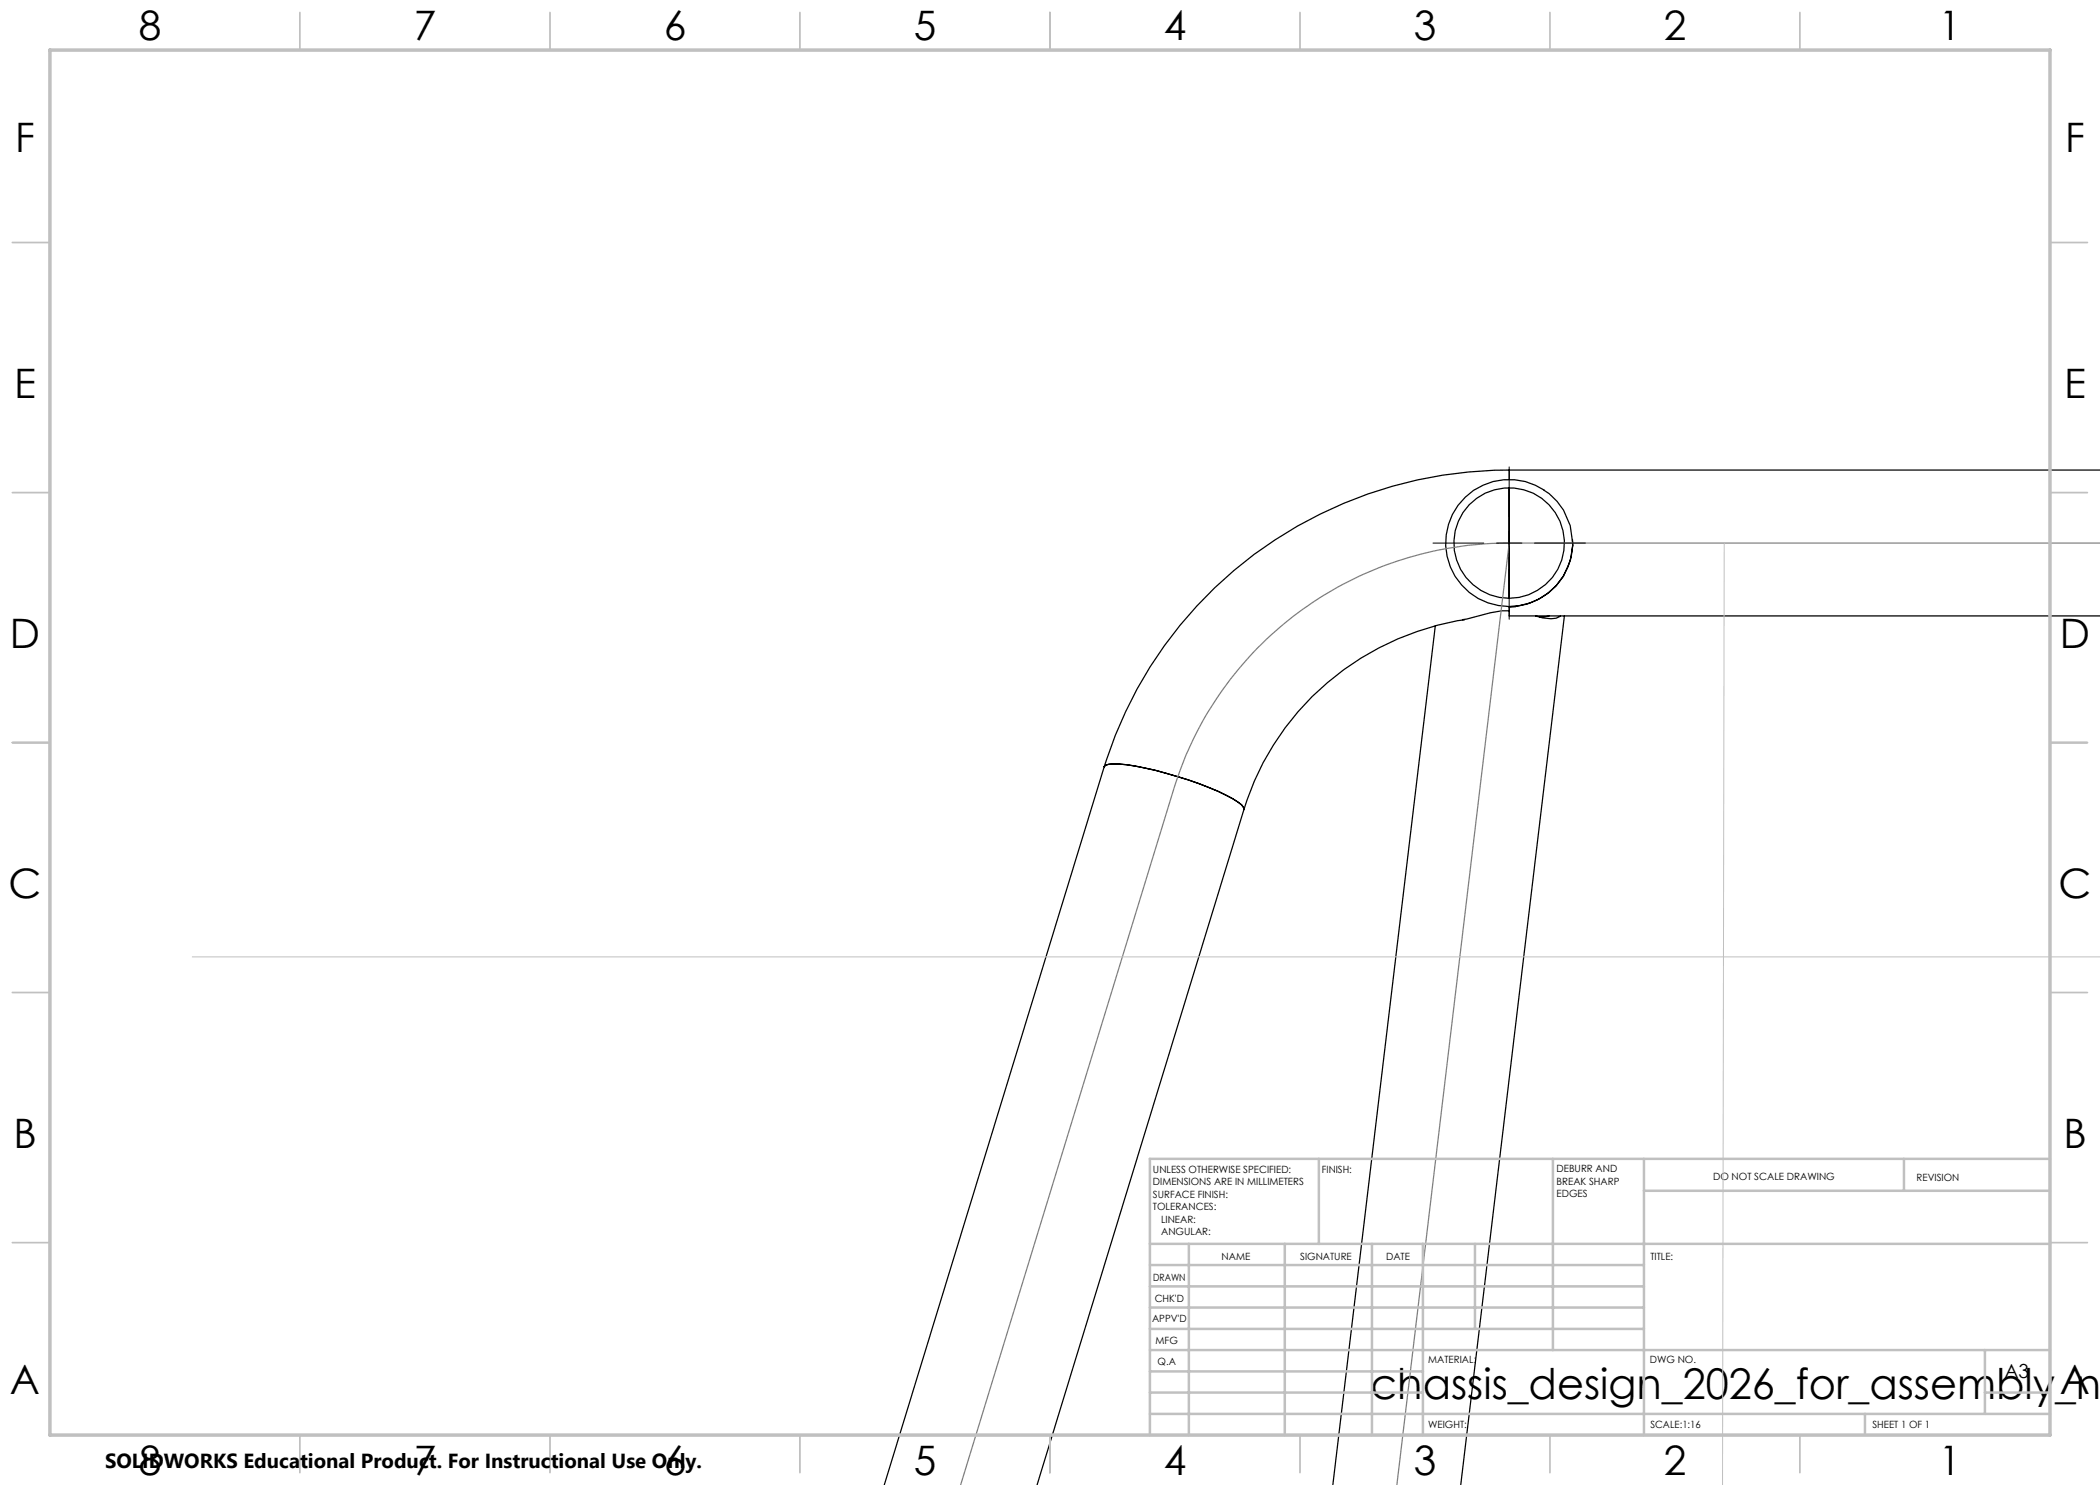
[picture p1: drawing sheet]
<svg xmlns="http://www.w3.org/2000/svg" width="420mm" height="297mm" viewBox="0 0 420 297" stroke-linecap="round" stroke-linejoin="round" font-family="sans-serif">
<g fill="none" stroke="#000" stroke-width=".25">
<path d="M301.8 94a84.4 84.4 0 0 0-81 59.3M301.8 97.5v22.2M301.8 94v1.9M301.8 94h118.2M308.8 98.1a12.7 12.7 0 0 1 5.2 14.2 12.7 12.7 0 0 1-12.2 9.1v1.8h118.2M308.9 98a12.7 12.7 0 0 0-19.2 7 12.7 12.7 0 0 0 12.1 16.3M314.5 107.9a12.7 12.7 0 0 1-12.7 13.4M287.1 125.2l-20.5 171.9M292.9 124a54.9 54.9 0 0 0-44.1 37.9M301.8 122.2h-1.4l-2.3 .4-5.6 1.3M301.8 121.3h1.3M307.1 123.2a5.6 5.6 0 0 0 5 0"/>
<path d="M309.8 123.2l-1.9 .2M312.9 123.2l-20.8 173.9M220.8 153.3l.3-.3a17.5 17.5 0 0 1 8 .6 61.9 61.9 0 0 1 18.5 6.8l.7 .6 .4 .5 .1 .4M220.8 153.3l-44 143.8M248.8 161.9l-41.4 135.2"/>
<circle cx="301.8" cy="108.6" r="11.1"/>
</g>
<path d="M301.8 108.6a69.8 69.8 0 0 0-67 49l-42.7 139.5M301.8 108.6h118.2M301.8 108.6l-22.4 188.5" fill="none" stroke="#808080" stroke-width=".25"/>
<path d="M344.8 108.6l-.3 188.5M38.5 191.4h381.5" fill="none" stroke="#c0c0c0" stroke-width=".2"/>
<g fill="none" stroke="#c0c0c0" stroke-width=".35">
<path d="M60 2.5v7.5M110 2.5v7.5M160 2.5v7.5M210 2.5v7.5M260 2.5v7.5M310 2.5v7.5M360 2.5v7.5M2.5 48.5h7.5M410 48.5h7.5M2.5 98.5h7.5M410 98.5h7.5M2.5 148.5h7.5"/>
<path d="M410 148.5h7.5M2.5 198.5h7.5M410 198.5h7.5M2.5 248.5h7.5M410 248.5h7.5M60 287v7.5M110 287v7.5M160 287v7.5M210 287v7.5M260 287v7.5M310 287v7.5M360 287v7.5"/>
</g>
<g fill="none" stroke="#c0c0c0" stroke-width=".5">
<path d="M263.8 231.8v17M310.6 231.8v38.2M328.8 231.8v55.2M328.8 238.2h81.2M380.8 231.8v6.4M410 231.8h-180v55.2M230 248.8h180M230 257.3h98.8M230 253h98.8M237.8 248.8v38.2M257 248.8v38.2M274.4 248.8v38.2"/>
<path d="M284.6 248.8v38.2M295 248.8v17M230 265.8h98.8M230 261.5h98.8M230 278.5h54.6M230 274.3h54.6M230 270h180M397 278.5h13M397 270v12.8M230 282.8h180M373 282.8v4.2"/>
</g>
<path d="M10 10h400v277h-400z" fill="none" stroke="#c0c0c0" stroke-width=".7"/>
<path d="M301.8 93.4v10.1M286.6 108.6h10.2M299.3 108.6h5.1M301.8 106.1v5.1M301.8 113.7v10.2M306.9 108.6h10.2" fill="none" stroke="#000" stroke-width=".2"/>
<text font-size="8.5" x="274.1" y="279.7">chassis_design_2026_for_assembly_ne</text>
<g font-size="8.1">
<text x="27.7" y="8">8</text>
<text x="82.7" y="8">7</text>
<text x="132.7" y="8">6</text>
<text x="182.7" y="8">5</text>
<text x="232.7" y="8">4</text>
<text x="282.7" y="8">3</text>
<text x="332.7" y="8">2</text>
<text x="387.7" y="8">1</text>
<text x="3" y="30.4">F</text>
<text x="413" y="30.4">F</text>
<text x="2.8" y="79.6">E</text>
<text x="412.8" y="79.6">E</text>
<text x="2" y="129.6">D</text>
<text x="412" y="129.6">D</text>
<text x="1.7" y="179.6">C</text>
<text x="411.7" y="179.6">C</text>
<text x="2.7" y="229.6">B</text>
<text x="412.7" y="229.6">B</text>
<text x="2" y="278.9">A</text>
<text x="412" y="278.9">A</text>
<text x="27.7" y="295">8</text>
<text x="82.7" y="295">7</text>
<text x="132.7" y="295">6</text>
<text x="182.7" y="295">5</text>
<text x="232.7" y="295">4</text>
<text x="282.7" y="295">3</text>
<text x="332.7" y="295">2</text>
<text x="387.7" y="295">1</text>
</g>
<text font-size="4.1" x="21" y="293.7">SOLIDWORKS Educational Product. For Instructional Use Only.</text>
<text font-size="3.9" x="400.9" y="275.5">A3</text>
<g font-size="2">
<text x="230.6" y="234.6">UNLESS OTHERWISE SPECIFIED:</text>
<text x="230.6" y="237.1">DIMENSIONS ARE IN MILLIMETERS</text>
<text x="230.6" y="239.6">SURFACE FINISH:</text>
<text x="264.4" y="234.6">FINISH:</text>
<text x="311.3" y="234.5">DEBURR AND</text>
<text x="311.3" y="237">BREAK SHARP</text>
<text x="311.3" y="239.5">EDGES</text>
<text x="342.6" y="236">DO NOT SCALE DRAWING</text>
<text x="383.3" y="236.2">REVISION</text>
<text x="230.6" y="242.1">TOLERANCES:</text>
<text x="232.2" y="244.6">LINEAR:</text>
<text x="232.2" y="247.1">ANGULAR:</text>
<text x="244.3" y="252">NAME</text>
<text x="260" y="251.9">SIGNATURE</text>
<text x="277.2" y="251.9">DATE</text>
<text x="330.1" y="251.9">TITLE:</text>
<text x="230.6" y="256.1">DRAWN</text>
<text x="230.9" y="260.3">CHK'D</text>
<text x="230.4" y="264.4">APPV'D</text>
<text x="231.1" y="268.8">MFG</text>
<text x="231.5" y="273">Q.A</text>
<text x="285.6" y="272.5">MATERIAL:</text>
<text x="330" y="272.5">DWG NO.</text>
<text x="285.6" y="285.5">WEIGHT:</text>
<text x="330.1" y="285.6">SCALE:1:16</text>
<text x="374.5" y="285.6">SHEET 1 OF 1</text>
</g>
</svg>
